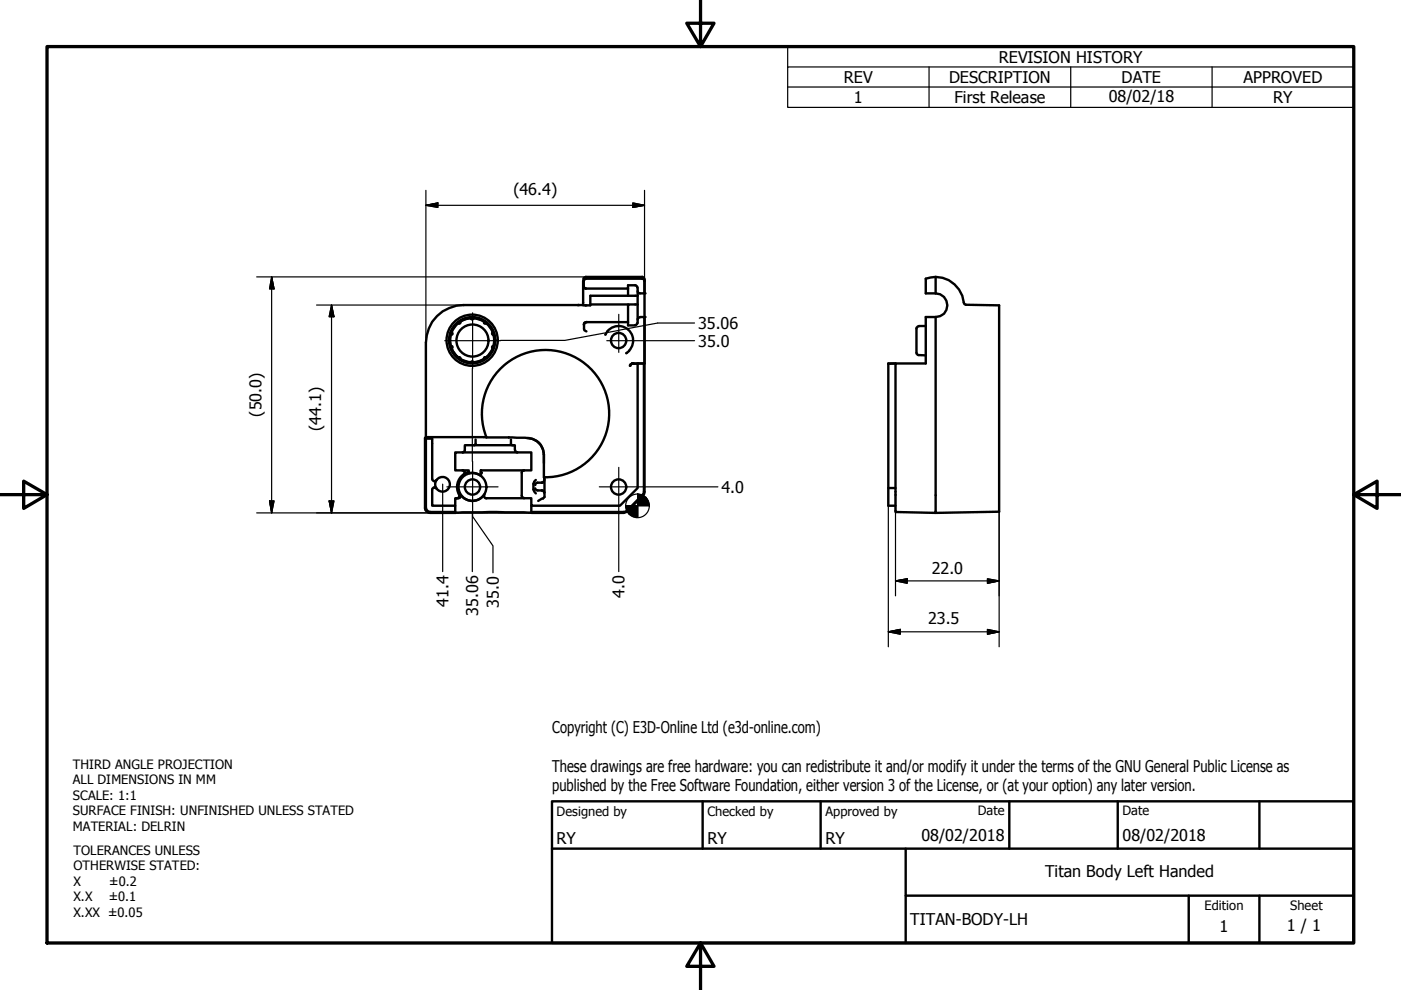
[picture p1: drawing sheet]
<svg xmlns="http://www.w3.org/2000/svg" width="297mm" height="210mm" viewBox="0 0 297 210" stroke-linecap="round" stroke-linejoin="round" font-family="sans-serif">
<!-- layer: Visible (ISO) -->
<g fill="none" stroke="#000" stroke-width=".51">
<path d="M198.4 58.7v3.5M95.6 70.8h.1M95.6 70.8v.2l.1-.1M95.6 70.8l-.2 1.3 .2 1.4M95.6 70.9l-.2 1.5 .2 1M95.6 73.7l.1 .2 .1-.1M95.6 73.7l.7 1.2 1 1M95.7 73.4h-.1l.1 .2M95.7 73.6h.1M95.7 73.8l.8 1.3 .7 .7M95.7 70.7v.1M95.8 73.4l.1 .1v.3"/>
<path d="M95.8 73.6l-.2 .1M95.8 70.6l-.1-.1-.1 .1 .2 .1M95.9 70.6v.2l-.1 .2M97.2 68.5l-1 1.1-.5 .9M97.3 68.4l-1 1-.7 1.2M97.3 75.9l.1 .1M97.3 75.9h-.1l.2-.2 .2 .3M97.4 76l1.2 .6 1.4 .3M97.4 68.4l-.2 .1 .1 .1M97.4 75.9l.1 .2 .1-.1M97.5 68.2l.1 .3-.3 .1M97.5 68.2l-.1 .2"/>
<path d="M97.5 76l1.4 .6 1 .2M99.9 67.5l-1.5 .3-.9 .4M99.9 67.6l.2 .1 .2-.1M99.9 76.7l.2-.1 .2 .1M99.9 67.6v-.1h.5l-.1 .1M99.9 76.7v.2h.1M100 76.9h.2M100 67.4l-1.4 .2-1.2 .7M100.2 67.4l1.4 .2 1.2 .7M100.3 67.5l1 .1 1.4 .6M100.3 76.7l.1 .2h-.2M102.6 68.4l.1 .2h.2"/>
<path d="M102.7 76l-.9 .5-1.5 .3M102.7 68.2l.1 .2M102.7 68.2v.2M102.8 76l-.1 .1v-.1M102.8 76l-1.2 .6-1.4 .3M102.9 75.9h.2l-.3-.2-.2 .3M102.9 68.4l.2 .1-.2 .1M103 68.4l.9 1 .7 1.2M103 68.5l.7 .7 .8 1.3M104.4 73.4h.3l-.2 .5-.2-.2zM104.5 73.8l-.5 .9-1 1.1M104.6 73.7l-.7 1.2-.9 1"/>
<path d="M104.6 70.9l.2 1-.2 1.5M104.6 70.8l.2 1.3-.2 1.4M104.6 70.8h-.1v-.3l-.2 .2 .2 .3M104.6 70.8l.1 .2-.2-.1M124.3 61.2l-.4-.1-.1-.4v-1.1l.1-.3 .3-.2h11.9l.4 .1 .2 .4v2.6l-1.3-.1-.2-.4M124.3 68.3l-.3 .1-.2 .4 .1 1.2 .4 .3M125.2 64.6h8M128.8 70.3a3.1 3.1 0 0 1 4.4-.4 3.1 3.1 0 0 1 .2 4.5M128.8 70.3l-.5 .7M133.2 68.3h-8.9l-.4 .1-.1 .4M133.2 61.2v1.5M133.4 74.4l-.6 .5"/>
<path d="M134 77.1l-.4 .2-.1 .3M134 77.1h.2M134.2 77.1h1v26.4l-3.8 3.7h-18.8v-1.6h-9.5a.51 .51 0 0 1-.4-.7 3.1 3.1 0 0 1-5.1 0l.1 .5-.2 .2h-.6M134.2 77.1l-.5 .2v.3M134.7 60.5l.2 .1 .2 .4M134.7 60.5h-1.5v.7h-9.1l-.3-.1-.1-.4M135.1 68.5v.2l-.4 .2M135.2 64.6h-2v4.4h1.5M135.2 61v7.5M135.2 62.7h-10v2h-1.5M135.7 67.3l-.4 .2-.1 .3M135.7 67.2h1v9.9h-2.7"/>
<path d="M136.5 77.1h-1.3M136.7 77.1h-.2v27.5l-3.9 3.9-20 .1v.1h19.7l.7-.3 3.6-3.7 .1-45.5-.2-.3-.3-.2h-12l-.3 .1-.2 .2-.1 .6v5.1h-25.3a8 8 0 0 0-8 8v20M188.3 77.1h1.6h-1.6v30.1h1.6M194.8 69.2l-.3 .1-.2 .3v5.2l.1 .2 .4 .3h1.5M194.8 69.1h1.5M196.3 67.2h2.1v41.5l-8.5-.1v-31.5h6.4zM198.4 62.2h-2.1v-3.1a6.1 6.1 0 0 1 8.2 5.4l.3 .1 7 .1v43.8l-13.4 .2M198.4 62.2a2.51 2.51 0 0 1 2.5 2.5 2.51 2.51 0 0 1-2.5 2.5M90.1 92.9l.2 .1h1.3v8.5M90.3 92.7l-.2 .2v14.8a1.09 1.09 0 0 0 1 1h5.4M90.3 92.7h17.5M90.3 93v14.6l.1 .4 .3 .4 .5 .2h5.3v.1"/>
<path d="M98 99.7h-1.5v-3.8h16.1v3.8h-10.6M98 99.7h1.4v.4M98.1 99.7l.2 .1 .3 .4M98.6 95.4l-.1 .3-.4 .2M100.5 94.4h-1.9v1M100.5 94.4h8.1M100.8 93.2v.9l-.3 .3M102 99.7v.5M102 99.7l-.1 1.1M103.1 92.7a13.5 13.5 0 0 1 9.3-18.1 13.5 13.5 0 0 1 16.7 11.5 13.5 13.5 0 0 1-13.6 15.1M107.9 92.7h.1M107.9 92.7l2.3 .1a5.1 5.1 0 0 1 4.4 1.5l.6 1.2 .1 .9"/>
<path d="M108.3 93.2v.9l.1 .2 .2 .1M108.6 94.4h.6v1M109.2 95.4l.3 .5h.2M111.1 99.7l-.4 .3-.1 .2v4.9l.3 .4 .2 .1M111.8 92.9a3.6 3.6 0 0 1 3.5 3.5M115.3 96.4v4.8l.2 .1-.1 3.1a.99 .99 0 0 1-.4 1.3l-.9 .5M91.6 101.5a.48 .48 0 0 0 .4 .5 .48 .48 0 0 0 .5-.2M92.5 103.6l-.1-.2a.48 .48 0 0 0-.5 0 .48 .48 0 0 0-.3 .4v3.4h4.9v-1.6h.4M96.5 108.7l7.3-.1 8.8 .1M96.5 107.2v1.4M97.3 104.9a.51 .51 0 0 1-.4 .7M98.4 100.5a3.3 3.3 0 0 0-1.1 4.4"/>
<path d="M98.4 100.4l.2-.2v.2M99.4 100.1v.2a3.5 3.5 0 0 1 2.5 .5M99.4 100.1l-.5 .1M102.2 100.2h-.2l-.1 .6M112.6 107.2v1.4M113.5 103.5l.2 .4 1.4 .1 .3 .5M113.6 101.8l-.3 .3a2.08 2.08 0 0 0 .3 2.5M115.4 101.8l-.3 .5-1.4 .1-.2 .4M188.3 103.5h1.6"/>
<circle cx="100.1" cy="72.1" r="4.9"/>
<circle cx="100.1" cy="72.1" r="5.4"/>
<circle cx="100.2" cy="72.2" r="3.4"/>
<circle cx="131.2" cy="72.2" r="1.62"/>
<circle cx="93.8" cy="102.7" r="1.56"/>
<circle cx="100.2" cy="103.3" r="2.95"/>
<circle cx="100.2" cy="103.3" r="1.62"/>
<circle cx="131.2" cy="103.3" r="1.62"/>
</g>
<g fill="#000">
<circle cx="122.6" cy="64.7" r=".25"/>
<circle cx="124.1" cy="64.7" r=".25"/>
<circle cx="124.3" cy="68.3" r=".25"/>
<circle cx="134" cy="77.1" r=".25"/>
<circle cx="134.2" cy="77.1" r=".25"/>
<circle cx="136.7" cy="62.2" r=".25"/>
<circle cx="136.7" cy="67.2" r=".25"/>
<circle cx="92.1" cy="102" r=".25"/>
<circle cx="92.1" cy="103.3" r=".25"/>
<circle cx="98.6" cy="100.2" r=".25"/>
<circle cx="99.4" cy="100.3" r=".25"/>
<circle cx="114.9" cy="104" r=".25"/>
<circle cx="114.9" cy="102.3" r=".25"/>
</g>
<!-- layer: Border (ISO) -->
<path d="M148.5 -.1v10l-2.9-5h5.8l-2.9 5M10 9.9h277v190h-277zM0 104.9h10l-5-2.9v5.8l5-2.9M287 104.9l5 2.9v-5.8l-5 2.9h10M148.5 199.9l2.9 5h-5.8l2.9-5v10" fill="none" stroke="#000" stroke-width=".7"/>
<!-- layer: Title (ISO) -->
<path d="M117 169.9h170v30h-170zM117 179.9h170M149 169.9v10M174 169.9v10M192 179.9v20M214 169.9v10M237 169.9v10M267 169.9v10M192 189.9h95M252 189.9v10M267 189.9v10" fill="none" stroke="#000" stroke-width=".51"/>
<!-- layer: Symbol (ISO) -->
<path d="M167 14.2v-4.3h120v4.3M167 18.5h120M197 14.2v8.6M227 14.2v8.6M257 14.2v8.6M287 14.2h-120v4.3M287 14.2v8.6h-120v-4.3" fill="none" stroke="#000" stroke-width=".25"/>
<!-- layer: Center Mark (ISO) -->
<path d="M94.3 72.2h11.8M100.2 66.3v11.8M128.7 72.2h8.1M131.2 66.6v8.1M100.2 97.8v10.9M131.2 99.1v8.3M94.7 103.2h10.9M127.1 103.2h8.2" fill="none" stroke="#000" stroke-width=".25"/>
<!-- layer: Dimension (ISO) -->
<g fill="none" stroke="#000" stroke-width=".25">
<path d="M54.4 58.7h69.8M57.6 58.7l.5 2.5h-1zM57.6 58.7v50M90.3 43.5l2.5-.5v1zM90.3 43.5h46.4M90.3 40.4v32.3M134.2 43l2.5 .5-2.5 .5zM136.7 40.4v26.8M67.1 64.7h31.2M70.3 64.7l.5 2.5h-1zM70.3 64.7v44M100.1 78.1v19.7"/>
<path d="M131.1 70.1l-11.3 2.1h-13.7M136.8 72.2h10.5M147.3 68.5h-7.9l-8.1 1.5M54.4 108.7h58.2M57.1 106.2h1l-.5 2.5zM69.8 106.2h1l-.5 2.5zM93.9 102.7v18.5M100.1 108.7v12.5M100.2 108.7v.8l4.3 6.2v5.7M131.2 107.4v13.8M135.3 103.2h16.9M137.7 107.3a2.51 2.51 0 0 0-3.6-2.3 2.51 2.51 0 0 0-.5 4.2 2.51 2.51 0 0 0 4-1.4l.1-.5"/>
<path d="M188.3 103.5v33.6M189.9 104.2v22.1M211.8 104.2v32.9M188.3 134l2.6-.6v1.1zM188.3 134h23.5M189.9 123.2l2.4-.5v1zM189.9 123.2h21.9M209.4 122.7l2.4 .5-2.4 .5zM209.4 133.4l2.4 .6-2.4 .5z"/>
</g>
<g fill="#000" stroke="#000" stroke-width=".25">
<path d="M90.3 43.5l2.5-.5zM90.3 43.5l2.5-.5v1zM134.2 44l2.5-.5zM134.2 43l2.5 .5-2.5 .5zM57.6 58.7l.5 2.5zM57.6 58.7l.5 2.5h-1zM70.3 64.7l.5 2.5zM70.3 64.7l.5 2.5h-1zM57.1 106.2l.5 2.5zM57.1 106.2h1l-.5 2.5zM69.8 106.2l.5 2.5zM69.8 106.2h1l-.5 2.5z"/>
<path d="M132.7 107.2l.7 1.8-.6-.8zM132.7 107.2l1.5 2.3-.8-.5zM132.7 107.2l2.5 2.5-1-.2zM135.2 107.2h2.5zM135.2 104.7l2.5 2.5h-2.5zM135.2 104.7v5zM132.7 107.2h2.5v2.5zM132.7 107.2h2.5zM137 105.4l.5 .9 .2 .9zM136.1 104.9l.9 .5 .7 1.8zM135.2 104.7l.9 .2 1.6 2.3zM188.3 134l2.6-.6z"/>
<path d="M188.3 134l2.6-.6v1.1zM189.9 123.2l2.4-.5zM189.9 123.2l2.4-.5v1zM209.4 123.7l2.4-.5zM209.4 122.7l2.4 .5-2.4 .5zM209.4 134.5l2.4-.5zM209.4 133.4l2.4 .6-2.4 .5z"/>
</g>
<g font-size="3.4">
<text x="178.9" y="17.6">REV</text>
<text x="201.2" y="17.6">DESCRIPTION</text>
<text x="211.8" y="13.3">REVISION HISTORY</text>
<text x="237.8" y="17.6">DATE</text>
<text x="263.7" y="17.6">APPROVED</text>
<text x="181" y="21.9">1</text>
<text x="202.4" y="21.9">First Release</text>
<text x="235.1" y="21.6">08/02/18</text>
<text x="269.9" y="21.9">RY</text>
<text x="108.8" y="41.3">(46.4)</text>
<text x="148" y="69.8">35.06</text>
<text x="148" y="73.5">35.0</text>
<text x="55.4" y="88.4" transform="rotate(-90 55.4 88.4)">(50.0)</text>
<text x="68.1" y="91.3" transform="rotate(-90 68.1 91.3)">(44.1)</text>
<text x="153" y="104.5">4.0</text>
<text x="197.5" y="121.6">22.0</text>
<text x="95.1" y="128.6" transform="rotate(-90 95.1 128.6)">41.4</text>
<text x="101.3" y="130.5" transform="rotate(-90 101.3 130.5)">35.06</text>
<text x="105.8" y="128.9" transform="rotate(-90 105.8 128.9)">35.0</text>
<text x="132.4" y="126.8" transform="rotate(-90 132.4 126.8)">4.0</text>
<text x="196.8" y="132.4">23.5</text>
<text x="117.1" y="155.4">Copyright (C) E3D-Online Ltd (e3d-online.com)</text>
<text x="117.1" y="163.7">These drawings are free hardware: you can redistribute it and/or modify it under the terms of the GNU General Public License as</text>
<text x="117.1" y="167.7">published by the Free Software Foundation, either version 3 of the License, or (at your option) any later version.</text>
<text x="118" y="178.9">RY</text>
<text x="150" y="178.9">RY</text>
<text x="175" y="178.9">RY</text>
<text x="195.4" y="178.3">08/02/2018</text>
<text x="238" y="178.3">08/02/2018</text>
<text x="221.6" y="185.9">Titan Body Left Handed</text>
<text x="193" y="196.1">TITAN-BODY-LH</text>
<text x="258.6" y="197.6">1</text>
<text x="272.9" y="197.5">1 / 1</text>
</g>
<g font-size="2.7">
<text x="15.4" y="163">THIRD ANGLE PROJECTION</text>
<text x="15.4" y="166.3">ALL DIMENSIONS IN MM</text>
<text x="15.4" y="169.6">SCALE: 1:1</text>
<text x="15.4" y="172.9">SURFACE FINISH: UNFINISHED UNLESS STATED</text>
<text x="118" y="173">Designed by</text>
<text x="150" y="173">Checked by</text>
<text x="175" y="173">Approved by</text>
<text x="207.3" y="172.9">Date</text>
<text x="238" y="172.9">Date</text>
<text x="15.4" y="176.2">MATERIAL: DELRIN</text>
<text x="15.6" y="181.3">TOLERANCES UNLESS</text>
<text x="15.6" y="184.5">OTHERWISE STATED:</text>
<text x="15.6" y="187.8">X</text>
<text x="15.6" y="191.1">X.X</text>
<text x="23.1" y="191.1">±0.1</text>
<text x="23.2" y="187.8">±0.2</text>
<text x="15.6" y="194.4">X.XX ±0.05</text>
<text x="255.4" y="193">Edition</text>
<text x="273.6" y="193">Sheet</text>
</g>
</svg>
